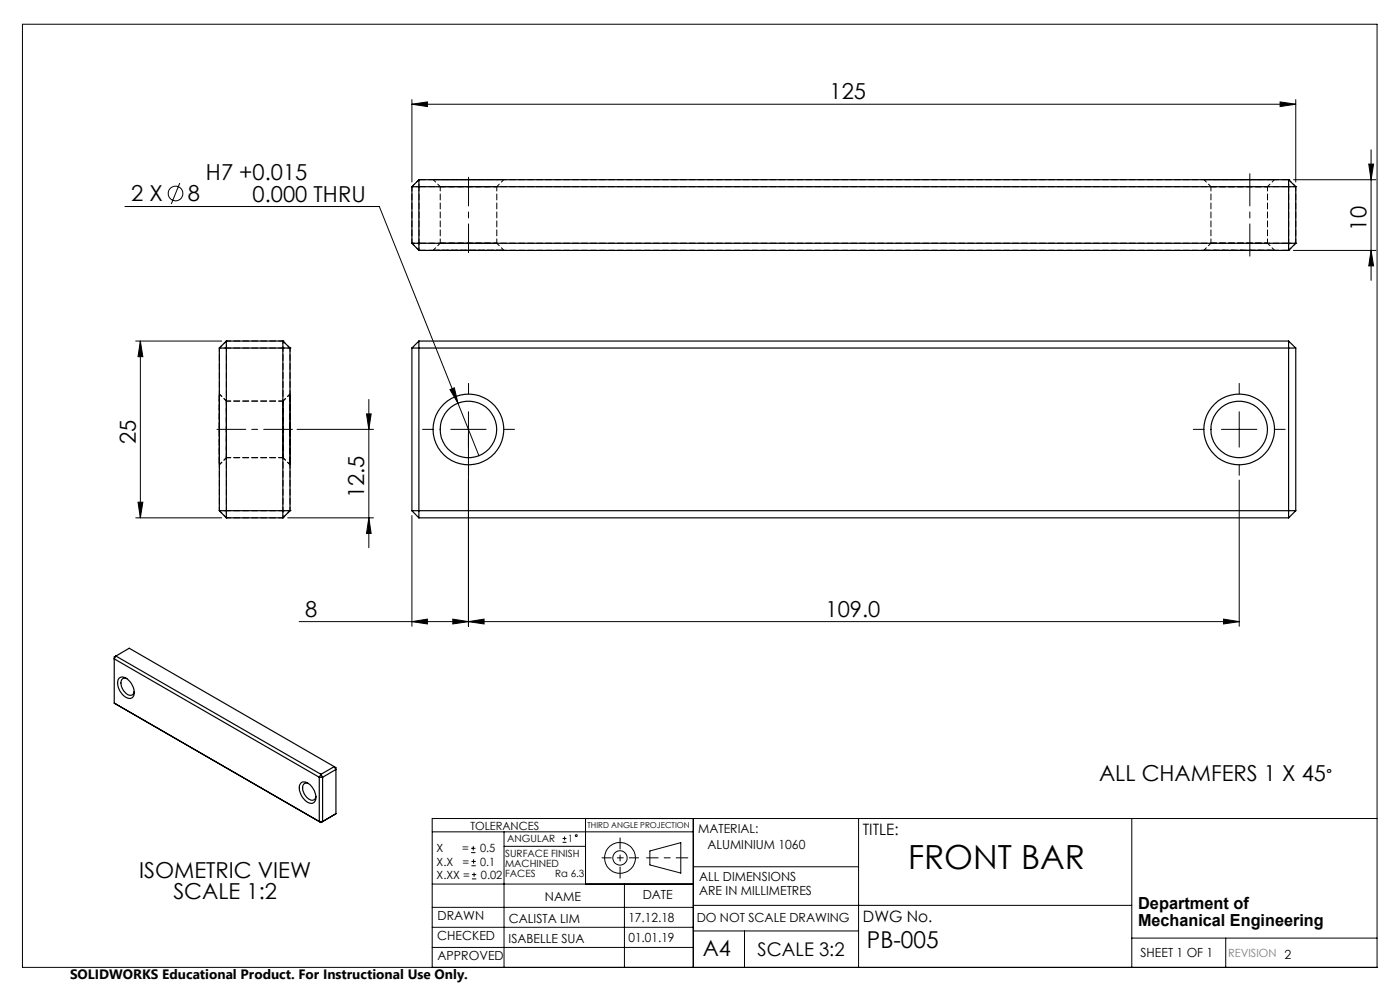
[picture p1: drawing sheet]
<svg xmlns="http://www.w3.org/2000/svg" width="297mm" height="210mm" viewBox="0 0 297 210" stroke-linecap="round" stroke-linejoin="round" font-family="sans-serif">
<g fill="none" stroke="#000" stroke-width=".21">
<path d="M4.8 5.1h287.3v200.1h-287.3zM38.1 38.8l-1.8 4.5M87.4 22.1l3.3-.5v1zM87.4 21.1v17.5M87.4 22.1h187.5M271.6 21.6l3.3 .5-3.3 .5zM274.4 38.1h17.5M274.9 21.1v17.5M290.4 34.8h1l-.5 3.3zM290.9 31.8v27.7M26.5 43.8h54l16.7 41.7M274.4 53.1h17.5"/>
<path d="M290.9 53.1l.5 3.3h-1zM28.8 72.3h18.2M29.8 72.3v37.5M29.8 72.3l.5 3.4h-1zM63 91.1h16.2M77.8 87.8h.9l-.5 3.3zM78.2 84.7v31.5M95.5 82.6l.9-.3 .8 3.2zM95.6 91.1h7.5M97.2 85.5l4.4 11.2M99.4 87.3v45.5M259.1 91.1h7.5"/>
<path d="M262.9 87.3v7.6M28.8 109.8h18.2M29.3 106.5h1l-.5 3.3zM61 109.8h18.2M78.2 109.8l.5 3.4h-.9zM87.4 109.4v23.4M262.9 101.8v31M63.5 131.9h199.4M87.4 131.9l3.3-.6v1.1zM96.1 131.3l3.3 .6-3.3 .5zM99.4 131.9l3.3-.6v1.1zM259.6 131.3l3.3 .6-3.3 .5z"/>
<path d="M91.7 176.5h55.4M99.9 179.9h1M100.4 179.5v.9M106.9 176.5v28.7M106.9 179.5h17.3M119.3 178.7h.9M119.3 177.9h.9M119.8 177.4v.9M124.2 173.6v13.9M147.1 173.6v31.6M182.1 173.6v31.6M240.1 173.6v31.6"/>
<path d="M292.1 173.6h-200.4v31.6M91.7 196.7h55.4M91.7 192.5h55.4M91.7 187.5h55.4M99.9 180.9h1M100 183.6h.9M100 182.7h.9M100.1 186.4h.9M100.1 185.5h.9M100.5 182.3v.9M100.6 185.1v.9M132.5 187.5v17.7"/>
<path d="M137.9 180.5l6.5-1.8v6.5l-6.5-1.7zM147.1 183.9h35M147.1 197.5h35M147.1 192h93M157.9 197.5v7.7M240.1 199h52M260 199v6.2M91.7 201h55.4"/>
<circle cx="37.3" cy="41" r="1.55"/>
<circle cx="122.2" cy="177.3" r=".2"/>
<circle cx="131.5" cy="182" r="1.52"/>
<circle cx="131.5" cy="182" r="3.3"/>
</g>
<path d="M145.9 182h-8.7" fill="none" stroke="#000" stroke-width=".21" stroke-dasharray="15.2 1.3 1.3 1.3" stroke-dashoffset="12.8"/>
<path d="M131.5 177.7v8.6" fill="none" stroke="#000" stroke-width=".21" stroke-dasharray="15.2 1.3 1.3 1.3" stroke-dashoffset="12.9"/>
<path d="M127.7 182h7.8" fill="none" stroke="#000" stroke-width=".21" stroke-dasharray="15.2 1.3 1.3 1.3" stroke-dashoffset="13.3"/>
<path d="M91.9 91.1h-2.3M99.4 83.6v-2.3M99.4 98.6v2.2M106.9 91.1h2.2M255.4 91.1h-2.3M262.9 83.6v-2.3M262.9 98.6v2.2M270.4 91.1h2.2" fill="none" stroke="#000" stroke-width=".21" stroke-dasharray="15.2 1.3 1.3 1.3"/>
<path d="M99.4 53.6v-16M62 91.1h-16" fill="none" stroke="#000" stroke-width=".21" stroke-dasharray="15.2 1.3 1.3 1.3" stroke-dashoffset="9.1"/>
<path d="M265.1 36.8v17.5" fill="none" stroke="#000" stroke-width=".21" stroke-dasharray="15.2 1.3 1.3 1.3" stroke-dashoffset="8.4"/>
<g fill="#000">
<path d="M87.4 22.1l3.3-.5v1zM271.6 21.6l3.3 .5-3.3 .5zM99.4 131.9l3.3-.6v1.1zM259.6 131.3l3.3 .6-3.3 .5zM95.5 82.6l1.7 2.9-.8-3.2zM87.4 131.9l3.3-.6v1.1zM96.1 131.3l3.3 .6-3.3 .5z"/>
<path d="M290.4 34.8h1l-.5 3.3zM290.9 53.1l.5 3.3h-1zM29.8 72.3l.5 3.4h-1zM29.3 106.5h1l-.5 3.3zM77.8 87.8h.9l-.5 3.3zM78.2 109.8l.5 3.4h-.9z"/>
</g>
<g fill="none" stroke="#000" stroke-width=".25">
<path d="M87.4 39.6h187.5M87.4 39.6v12M88.9 38.1h184.5M88.9 38.1v15M88.9 38.1l-1.5 1.5M273.4 38.1v15M273.4 38.1l1.5 1.5M274.9 39.6v12M87.4 51.6h187.5M87.4 51.6l1.5 1.5M88.9 53.1h184.5M274.9 51.6l-1.5 1.5"/>
<path d="M46.5 73.8h15M46.5 73.8v34.5M48 72.3h12M48 72.3v37.5M48 72.3l-1.5 1.5M60 72.3v37.5M60 72.3l1.5 1.5M61.5 73.8v34.5M87.4 73.8v34.5M87.4 73.8h187.5M88.9 72.3v37.5M88.9 72.3h184.5"/>
<path d="M88.9 72.3l-1.5 1.5M273.4 72.3v37.5M273.4 72.3l1.5 1.5M274.9 73.8v34.5M46.5 108.3h15M46.5 108.3l1.5 1.5M48 109.8h12M61.5 108.3l-1.5 1.5M87.4 108.3h187.5M87.4 108.3l1.5 1.5M88.9 109.8h184.5M274.9 108.3l-1.5 1.5"/>
<path d="M24.6 139.2l43.5 25M24.6 139.2l-.4 .6 43.5 25.1M24.6 139.2l-.4 .1v9.8M24.6 139.2l2.8-1.7 43.5 25.1M24.2 149.1l43.9 25.4M24.2 149.1l.4 .3M25.2 144a1.34 1.34 0 0 1 2 .2 3 3 0 0 1 1 3.7 1.78 1.78 0 0 1-2.5-1 2.91 2.91 0 0 1-.5-2.9zM26.9 144a.96 .96 0 0 0-1.1 .2 .96 .96 0 0 0-.1 1.2 2.61 2.61 0 0 0 2.1 2.1l.4-.2 .3-.6M63.9 166.1a1.92 1.92 0 0 1 2.5 1.1 2.33 2.33 0 0 1 .2 3 2.06 2.06 0 0 1-2.6-1.3 2.51 2.51 0 0 1-.1-2.8zM65.4 166.2a.88 .88 0 0 0-1 .1 .88 .88 0 0 0-.2 1 2.46 2.46 0 0 0 2.3 2.4l.3-.2 .2-.6M67.7 164.9h.7M67.7 164.9v9.4"/>
<path d="M67.7 174.3h.7M67.7 174.3l.4 .2M68.1 164.2l.3 .7M68.1 164.2l-.4 .7M68.4 164.9v9.4M68.4 174.3l-.3 .2M70.9 162.6l-2.8 1.6M70.9 162.6l.4 .6-2.9 1.7M70.9 162.6l.4 .2v9.8M71.3 172.6l-3.2 1.9M71.3 172.6l-.4 .2"/>
<circle cx="99.4" cy="91.1" r="7.5"/>
<circle cx="99.4" cy="91.1" r="6"/>
<circle cx="262.9" cy="91.1" r="7.5"/>
<circle cx="262.9" cy="91.1" r="6"/>
</g>
<g fill="none" stroke="#000" stroke-width=".21" stroke-dasharray="1.3 .6">
<path d="M87.4 39.6h.1M88.9 38.1h.1M273.4 38.1h.1M274.9 39.6h.1M87.4 51.6h.1M88.9 53.1h.1M273.4 53.1h.1M274.9 51.6h.1M46.5 73.8h.1M48 72.3h.1M60 72.3h.1M61.5 73.8h.1"/>
<path d="M46.5 108.3h.1M48 109.8h.1M60 109.8h.1M61.5 108.3h.1"/>
</g>
<path d="M93.4 39.6h12h-12M256.9 39.6h12h-12M93.4 51.6h12h-12M256.9 51.6h12h-12M48 91.1v-6v12v-6M60 91.1v6v-12v6" fill="none" stroke="#000" stroke-width=".21" stroke-dasharray="1.3 .6" stroke-dashoffset=".1"/>
<path d="M91.9 38.1h15h-15M255.4 38.1h15h-15M91.9 53.1h15h-15M255.4 53.1h15h-15M46.5 91.1v7.5v-15v7.5M61.5 91.1v-7.5v15v-7.5" fill="none" stroke="#000" stroke-width=".21" stroke-dasharray="1.3 .6" stroke-dashoffset="-.1"/>
<path d="M88.9 39.6h184.5M273.4 38.1h-184.5M88.9 53.1h184.5M273.4 51.6h-184.5" fill="none" stroke="#000" stroke-width=".21" stroke-dasharray="1.3 .6" stroke-dashoffset="-.2"/>
<g fill="none" stroke="#000" stroke-width=".21" stroke-dasharray="1.3 .6" stroke-dashoffset=".8">
<path d="M88.9 39.6v-1.5M88.9 39.6h-1.5M273.4 39.6v-1.5M274.9 39.6h-1.5M87.4 51.6h1.5M88.9 53.1v-1.5M273.4 51.6h1.5M273.4 53.1v-1.5M48 73.8h-1.5M48 73.8v-1.5M60 72.3v1.5M61.5 73.8h-1.5"/>
<path d="M48 108.3h-1.5M48 108.3v1.5M60 109.8v-1.5M61.5 108.3h-1.5"/>
</g>
<g fill="none" stroke="#000" stroke-width=".21" stroke-dasharray="1.3 .6" stroke-dashoffset=".5">
<path d="M88.9 38.1l-1.5 1.5M91.9 38.1l1.5 1.5M105.4 39.6l1.5-1.5M255.4 38.1l1.5 1.5M268.9 39.6l1.5-1.5M274.9 39.6l-1.5-1.5M87.4 51.6l1.5 1.5M93.4 51.6l-1.5 1.5M106.9 53.1l-1.5-1.5M256.9 51.6l-1.5 1.5M270.4 53.1l-1.5-1.5M273.4 53.1l1.5-1.5"/>
<path d="M46.5 73.8v34.5M46.5 73.8l1.5-1.5M60 72.3l1.5 1.5M60 73.8v34.5M46.5 98.6l1.5-1.5M48 85.1l-1.5-1.5M60 97.1l1.5 1.5M61.5 83.6l-1.5 1.5M48 109.8l-1.5-1.5M48 108.3v-34.5M61.5 108.3l-1.5 1.5M61.5 108.3v-34.5"/>
</g>
<g fill="none" stroke="#000" stroke-width=".21" stroke-dasharray="1.3 .6" stroke-dashoffset=".3">
<path d="M87.4 39.6v12M93.4 39.6v12M256.9 39.6v12M273.4 39.6v12M88.9 51.6v-12M105.4 51.6v-12M268.9 51.6v-12M274.9 51.6v-12M48 73.8h12M60 72.3h-12M48 97.1h12M60 85.1h-12"/>
<path d="M48 109.8h12M60 108.3h-12"/>
</g>
<text font-size="7.1" x="192.6" y="184.3">FRONT BAR</text>
<text font-size="4.9" x="183.9" y="201">PB-005</text>
<g font-size="4.7">
<text x="176" y="21.1">125</text>
<text x="43.7" y="38.3">H7 +0.015</text>
<text x="27.8" y="42.7">2 X</text>
<text x="39.8" y="42.7">8</text>
<text x="53.6" y="42.8">0.000 THRU</text>
<text x="289.9" y="48.9" transform="rotate(-90 289.9 48.9)">10</text>
<text x="28.8" y="94.2" transform="rotate(-90 28.8 94.2)">25</text>
<text x="77.2" y="105.7" transform="rotate(-90 77.2 105.7)">12.5</text>
<text x="64.8" y="130.8">8</text>
<text x="175.1" y="130.8">109.0</text>
<text x="233.2" y="165.6">ALL CHAMFERS 1 X 45</text>
<text x="29.5" y="186.3">ISOMETRIC VIEW</text>
<text x="36.8" y="190.8">SCALE 1:2</text>
<text x="149.1" y="202.9">A4</text>
</g>
<text font-size="4" x="160.7" y="202.8">SCALE 3:2</text>
<text font-size="3.9" x="281.3" y="165.7">°</text>
<g font-size="3.5">
<text x="241.4" y="192.8">Department of</text>
<text x="241.4" y="196.3">Mechanical Engineering</text>
</g>
<g font-size="3.3">
<text x="183" y="177.2">TITLE:</text>
<text x="183.1" y="195.7">DWG No.</text>
</g>
<text font-size="2.9" x="14.9" y="207.6">SOLIDWORKS Educational Product. For Instructional Use Only.</text>
<g font-size="2.7">
<text x="148.1" y="176.7">MATERIAL:</text>
<text x="150.1" y="180.1">ALUMINIUM 1060</text>
<text x="115.6" y="191">NAME</text>
<text x="136.3" y="190.8">DATE</text>
<text x="148.3" y="186.8">ALL DIMENSIONS</text>
<text x="148.3" y="189.8">ARE IN MILLIMETRES</text>
<text x="92.8" y="195.2">DRAWN</text>
<text x="107.9" y="195.7">CALISTA LIM</text>
<text x="133.3" y="195.6">17.12.18</text>
<text x="147.8" y="195.7">DO NOT SCALE DRAWING</text>
<text x="92.8" y="199.3">CHECKED</text>
<text x="92.8" y="203.6">APPROVED</text>
<text x="107.9" y="199.9">ISABELLE SUA</text>
<text x="133.3" y="199.8">01.01.19</text>
<text x="242" y="203">SHEET 1 OF 1</text>
</g>
<g font-size="2.4">
<text x="99.8" y="176">TOLERANCES</text>
<text x="92.6" y="180.8">X</text>
<text x="92.6" y="183.6">X.X</text>
<text x="98" y="180.8">=</text>
<text x="98.1" y="183.6">=</text>
<text x="101.8" y="180.8">0.5</text>
<text x="101.9" y="183.6">0.1</text>
<text x="92.6" y="186.4">X.XX =</text>
<text x="102" y="186.4">0.02</text>
</g>
<text font-size="2.4" fill="#808080" x="260.6" y="203">REVISION 2</text>
<g font-size="2.1">
<text x="107.6" y="178.6">ANGULAR</text>
<text x="120.5" y="178.6">1</text>
<text x="107.2" y="181.8">SURFACE FINISH</text>
<text x="107.2" y="183.9">MACHINED</text>
<text x="107.2" y="186">FACES</text>
<text x="117.8" y="186">Ra 6.3</text>
</g>
<text font-size="1.7" x="124.6" y="175.7">THIRD ANGLE PROJECTION</text>
</svg>
